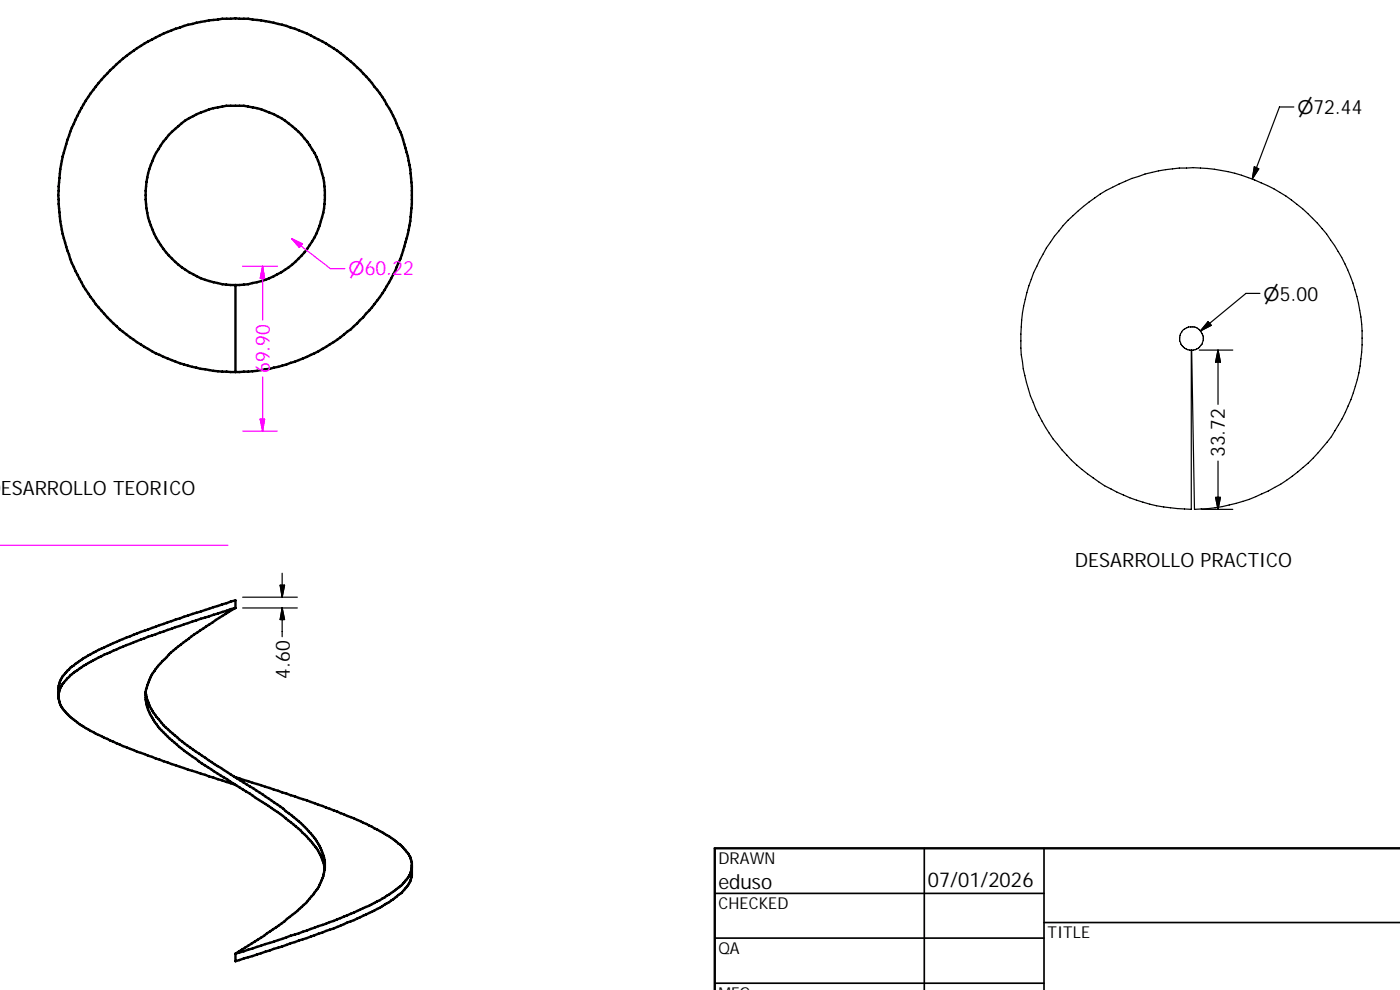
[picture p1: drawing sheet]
<svg xmlns="http://www.w3.org/2000/svg" width="297mm" height="210mm" viewBox="0 0 297 210" stroke-linecap="round" stroke-linejoin="round" font-family="sans-serif">
<g fill="none" stroke="#000" stroke-width=".51">
<path d="M50 60.5v18.4M50 128.9l-4.9 3.1a52.5 52.5 0 0 0-11.4 9.1 10.5 10.5 0 0 0-2.8 7.3l.5 2.1a18.8 18.8 0 0 0 6.1 7.4l1.1 .9a95.1 95.1 0 0 0 10.3 7l5.4 3.4a59.4 59.4 0 0 1 10.4 7.8 13.6 13.6 0 0 1 4 6l.2 1.4M50 128.9v-1.6l-13.6 4.4a103.7 103.7 0 0 0-18.7 7.9 14.1 14.1 0 0 0-4.9 4.8l-.4 1.6v1.7M50 128.9l-11.8 3.9a124.6 124.6 0 0 0-18.4 7.2 16.8 16.8 0 0 0-6.8 5.6l-.6 2.1M12.4 147.7a5.2 5.2 0 0 0 1.7 3.5 26.5 26.5 0 0 0 8.7 5.5l.6 .4a255.2 255.2 0 0 0 23.8 8.4l2.8 1M30.9 146.9a13.2 13.2 0 0 0 3.8 6.9l1.4 1.3a48.6 48.6 0 0 0 7.4 5.6l12.2 7.8a52.3 52.3 0 0 1 10.3 8.3 10.8 10.8 0 0 1 2.9 7.4 11.8 11.8 0 0 1-3.6 6.9l-2.2 2.1-2.7 2.2-4.4 3.1-6 3.8M50 164.8l10.8 3.5a125.7 125.7 0 0 1 19.2 7.6 16.7 16.7 0 0 1 7 5.9l.4 1.2v2.8a7.2 7.2 0 0 1-3.2 4.4 45.9 45.9 0 0 1-11.2 5.8l-7.9 3-15.1 4.9v-1.6M297.1 179.9h-145.5v30.1M87.4 184.2a8.3 8.3 0 0 1-4 4.9 55.8 55.8 0 0 1-11.2 5.6l-8.8 3.3-13.4 4.3"/>
<circle cx="49.9" cy="41.4" r="19"/>
<circle cx="49.9" cy="41.4" r="37.5"/>
</g>
<path d="M196.1 179.9v30.1M221.5 179.9v30.1M151.6 189.5h69.9M151.6 199h69.9M221.5 195.7h75.6M151.6 208.5h69.9" fill="none" stroke="#000" stroke-width=".36"/>
<g fill="none" stroke="#000" stroke-width=".25">
<path d="M266.1 35.4l.9 .4-1.3 2.1zM274.5 22.7h-3.1l-5.7 15.2M226.6 46.7a36.2 36.2 0 0 1 59.3 10.6 36.2 36.2 0 0 1-32.5 50.7l-.6-33.7a2.48 2.48 0 0 0 2.4-2.3 2.48 2.48 0 0 0-2-2.7 2.48 2.48 0 0 0-2.8 1.8 2.4 2.4 0 0 0 2.3 3.2v33.7a36.2 36.2 0 0 1-33.3-22 36.2 36.2 0 0 1 7.2-39.3zM254.4 74.3h7.1M256.3 68.2l.7 .8-2.3 1.2zM258.4 74.3v11.5M258.4 74.3l.5 2.5h-1zM267.3 62.2h-3l-9.6 8M258.4 97.8v10.2M255 108h6.5M257.9 105.5h1l-.5 2.5zM51.5 128.9h11.6"/>
<path d="M51.5 126.7h11.6M59.4 124.1h1l-.5 2.6zM59.9 121.6v5.1M59.9 128.9l.5 2.5h-1zM59.9 128.9v6.1"/>
</g>
<path d="M51.5 56.5h7.3M55.7 56.5l.4 2.5h-.9zM55.7 56.5v11.4M61.9 50.6l2.3 1.1-.7 .8zM61.9 50.6l8.2 6.4h3.1M55.7 79.9v11.5M51.5 91.4h7.3M55.2 88.9h.9l-.4 2.5zM0 115.7h48.3" fill="none" stroke="#f0f" stroke-width=".25"/>
<g fill="#f0f" stroke="#f0f" stroke-width=".25">
<path d="M61.9 50.6l2.3 1.1-.7 .8z" fill-rule="evenodd"/>
<path d="M55.7 56.5l.4 2.5h-.9z" fill-rule="evenodd"/>
<path d="M55.2 88.9h.9l-.4 2.5z" fill-rule="evenodd"/>
</g>
<g fill="#000" stroke="#000" stroke-width=".25">
<path d="M266.1 35.4l.9 .4-1.3 2.1z" fill-rule="evenodd"/>
<path d="M256.3 68.2l.7 .8-2.3 1.2z" fill-rule="evenodd"/>
<path d="M258.4 74.3l.5 2.5h-1z" fill-rule="evenodd"/>
<path d="M257.9 105.5h1l-.5 2.5z" fill-rule="evenodd"/>
<path d="M59.4 124.1h1l-.5 2.6z" fill-rule="evenodd"/>
<path d="M59.9 128.9l.5 2.5h-1z" fill-rule="evenodd"/>
</g>
<g font-size="4.4">
<text x="152.4" y="188.6">eduso</text>
<text x="196.8" y="188">07/01/2026</text>
</g>
<text font-size="4.2" fill="#f0f" x="57.2" y="79.2" transform="rotate(-90 57.2 79.2)">69.90</text>
<g font-size="4.2">
<text x="259.8" y="96.9" transform="rotate(-90 259.8 96.9)">33.72</text>
<text x=".2" y="105">ESARROLLO TEORICO</text>
<text x="228" y="120.3">DESARROLLO PRACTICO</text>
<text x="61.5" y="143.9" transform="rotate(-90 61.5 143.9)">4.60</text>
</g>
<g font-size="4">
<text x="275.3" y="24.2">⌀72.44</text>
<text x="268.1" y="63.8">⌀5.00</text>
</g>
<text font-size="4" fill="#f0f" x="73.9" y="58.4">⌀60.22</text>
<g font-size="3.5">
<text x="152.4" y="183.2">DRAWN</text>
<text x="152.4" y="192.8">CHECKED</text>
<text x="152.4" y="202.4">QA</text>
<text x="222.2" y="199">TITLE</text>
</g>
</svg>
